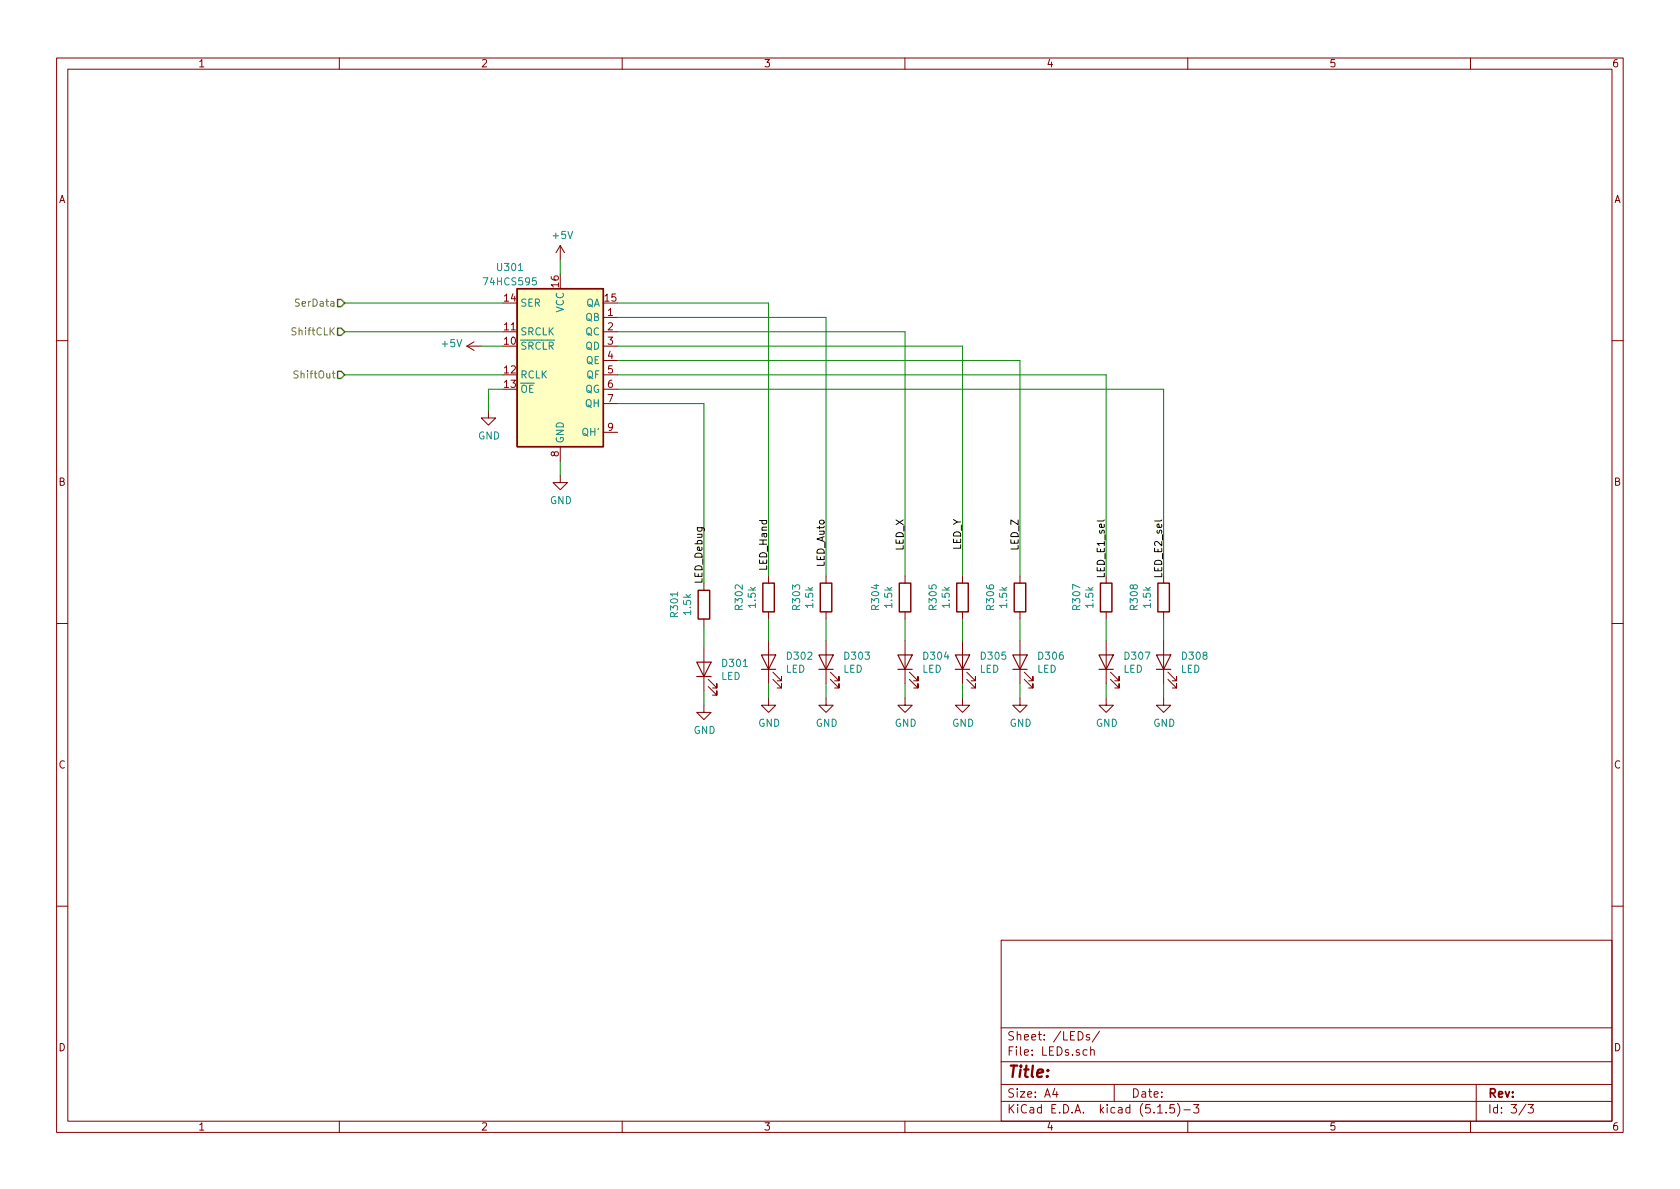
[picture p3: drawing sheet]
<svg xmlns="http://www.w3.org/2000/svg" width="297mm" height="210mm" viewBox="0 0 297 210" stroke-linecap="round" stroke-linejoin="round" font-family="sans-serif">
<g fill="none" stroke="#840000" stroke-width=".18">
<path d="M10 10.3h277v189.9h-277zM12 12.2h273v186.1h-273zM60 10.3v1.9M110 10.3v1.9M160 10.3v1.9M210 10.3v1.9M260 10.3v1.9M99.1 43.4v2.6M99.1 43.4l-.8 1.3M99.1 43.4l.7 1.3M106.7 56.1h2.5M106.7 58.7h2.5"/>
<path d="M10 60.2h2M82.5 61.2h2.6M82.5 61.2l1.3 .8M83.8 60.4l-1.3 .8M86.4 72.6v1.3h1.2l-1.2 1.3-1.3-1.3h1.3M99.1 79v2.5M106.7 61.2h2.5M106.7 63.7h2.5M106.7 66.3h2.5M106.7 68.8h2.5M106.7 71.4h2.5M106.7 76.4h2.5"/>
<path d="M285 60.2h2M99.1 84.1v1.2h1.2l-1.2 1.3-1.3-1.3h1.3M10 110.3h2M124.5 103.1v1.3M124.5 109.5v1.2M124.5 114.5v7.7M135.9 101.8v1.3M135.9 108.2v1.3M135.9 113.3v7.6M136.7 118.9l1.5 1.5v-.8v.8h-.8M146 101.8v1.3M146 108.2v1.3"/>
<path d="M146 113.3v7.6M146.8 118.9l1.5 1.5v-.8v.8h-.7M160 101.8v1.3M160 108.2v1.3M160 113.3v7.6M160.8 118.9l1.5 1.5v-.8v.8h-.8M170.2 101.8v1.3M170.2 108.2v1.3M170.2 113.3v7.6M170.9 118.9l1.6 1.5v-.8v.8h-.8M180.3 101.8v1.3M180.3 108.2v1.3"/>
<path d="M180.3 113.3v7.6M181.1 118.9l1.5 1.5v-.8v.8h-.7M195.6 101.8v1.3M195.6 108.2v1.3M195.6 113.3v7.6M196.3 118.9l1.6 1.5v-.8v.8h-.8M205.7 101.8v1.3M205.7 108.2v1.3M205.7 113.3v7.6M206.5 118.9l1.5 1.5v-.8v.8h-.7M285 110.3h2M124.5 124.7v1.3h1.2l-1.2 1.2-1.3-1.2h1.3"/>
<path d="M125.2 121.4l1.5 1.5v-.7v.7h-.7M125.2 120.1l1.5 1.6v-.8v.8h-.7M135.9 123.4v1.3h1.3l-1.3 1.3-1.3-1.3h1.3M136.7 120.1l1.5 1.6v-.8v.8h-.8M146 123.4v1.3h1.3l-1.3 1.3-1.2-1.3h1.2M146.8 120.1l1.5 1.6v-.8v.8h-.7M160 123.4v1.3h1.3l-1.3 1.3-1.3-1.3h1.3M160.8 120.1l1.5 1.6v-.8v.8h-.8M170.2 123.4v1.3h1.2l-1.2 1.3-1.3-1.3h1.3M170.9 120.1l1.6 1.6v-.8v.8h-.8M180.3 123.4v1.3h1.3l-1.3 1.3-1.2-1.3h1.2M181.1 120.1l1.5 1.6v-.8v.8h-.7"/>
<path d="M195.6 123.4v1.3h1.2l-1.2 1.3-1.3-1.3h1.3M196.3 120.1l1.6 1.6v-.8v.8h-.8M205.7 123.4v1.3h1.3l-1.3 1.3-1.2-1.3h1.2M206.5 120.1l1.5 1.6v-.8v.8h-.7M10 160.2h2M177 166.3h108v32h-108zM285 160.2h2M60 198.3v1.9M110 198.3v1.9M160 198.3v1.9M177 194.8h108M177 191.8h108"/>
<path d="M177 187.8h108M177 181.8h108M186.5 192.5l-.4 1h1M186.8 193v1M192.2 185.7l-.4-.1-.3 .3 .1 .6h.6M192.6 183a.37 .37 0 0 0-.6 .1l.1 .3 .5 .1 .1 .1-.2 .3-.5-.1M192.8 185.7l.3-.1 .3 .1 .1 .9M192.8 185.1v1.5M194.4 182.3l-1.3 2M197 191.8v3M204.7 196.8h.8M206.2 196.7v.1"/>
<path d="M207.6 195.3h-.7l-.1 .7 .2-.1 .5 .1 .2 .2-.1 .5-.2 .1-.6-.1M208.2 195.1a1.71 1.71 0 0 1 0 2.3M209.3 196.3h1.2M210 198.3v1.9M211 195.3h1l-.5 .6 .4 .1v.7l-.2 .1-.7-.1M260 198.3v1.9M261 191.8v6.5M269.8 195.2l-1.2 2M270.2 195.3h.9l-.5 .6 .4 .1v.7l-.2 .1-.6-.1"/>
</g>
<path d="M91.4 51h15.3v28h-15.3zM123.4 104.4h2.1v5.1h-2.1zM134.9 103.1h2v5.1h-2zM145 103.1h2.1v5.1h-2.1zM159 103.1h2v5.1h-2zM169.2 103.1h2v5.1h-2zM179.3 103.1h2.1v5.1h-2.1zM194.6 103.1h2v5.1h-2zM204.7 103.1h2.1v5.1h-2.1z" fill="none" stroke="#840000" stroke-width=".25"/>
<g fill="none" stroke="#840000" stroke-width=".2">
<path d="M123.2 117.1h2.5l-1.2 2.5zM123.2 119.6h2.5M134.6 115.8h2.6l-1.3 2.6zM134.6 118.4h2.6M144.8 115.8h2.5l-1.3 2.6zM144.8 118.4h2.5M158.7 115.8h2.6l-1.3 2.6zM158.7 118.4h2.6M168.9 115.8h2.5l-1.2 2.6zM168.9 118.4h2.5M179.1 115.8h2.5l-1.3 2.6zM179.1 118.4h2.5"/>
<path d="M194.3 115.8h2.5l-1.2 2.6zM194.3 118.4h2.5M204.5 115.8h2.5l-1.3 2.6zM204.5 118.4h2.5"/>
</g>
<path d="M91.4 51h15.3v28h-15.3z" fill="#ffffc2" stroke="#ffffc2" stroke-width=".18"/>
<g fill="none" stroke="#008400" stroke-width=".18">
<path d="M61 58.7h27.9M61 53.6h27.9M99.1 46v2.5M109.2 53.6h26.7v48.2M109.2 58.7h50.8v43.1M109.2 56.1h36.8v45.7M61 66.3h27.9M85.1 61.2h3.8M88.9 68.8h-2.5v3.8M109.2 71.4h15.3v31.7M109.2 68.8h96.5v33M109.2 61.2h61v40.6"/>
<path d="M109.2 63.7h71.1v38.1M109.2 66.3h86.4v35.5M99.1 81.5v2.6M124.5 110.7v3.8M135.9 109.5v3.8M146 109.5v3.8M160 109.5v3.8M170.2 109.5v3.8M180.3 109.5v3.8M195.6 109.5v3.8M205.7 109.5v3.8M124.5 122.2v2.5"/>
<path d="M135.9 120.9v2.5M146 120.9v2.5M160 120.9v2.5M170.2 120.9v2.5M180.3 120.9v2.5M195.6 120.9v2.5M205.7 120.9v2.5"/>
</g>
<path d="M59.7 58h.6l.7 .7-.7 .6h-.6zM59.7 53h.6l.7 .6-.7 .6h-.6zM59.7 65.7h.6l.7 .6-.7 .6h-.6z" fill="none" stroke="#848400" stroke-width=".25"/>
<path d="M52.9 53l-.4-.1-.2 .1v.4l.6 .3v.2l-.2 .2h-.5" fill="none" stroke="#848400" stroke-width=".18"/>
<text font-size="2.8" fill="#840000" x="178" y="190.5">Title:</text>
<g font-size="2.1" fill="#840000">
<text x="178" y="184">Sheet: /LEDs/</text>
<text x="178" y="186.7">File: LEDs.sch</text>
<text x="178" y="196.9">KiCad E.D.A. kicad (5.1.5)-3</text>
<text x="178" y="194.1">Size: A4</text>
<text x="200" y="194.1">Date:</text>
<text x="263" y="194.1">Rev:</text>
<text x="263" y="196.9">Id: 3/3</text>
</g>
<g font-size="1.8" fill="#840000">
<text x="35" y="11.9">1</text>
<text x="85" y="11.9">2</text>
<text x="135" y="11.9">3</text>
<text x="185" y="11.9">4</text>
<text x="235" y="11.9">5</text>
<text x="285" y="11.9">6</text>
<text x="10.4" y="35.9">A</text>
<text x="285.4" y="35.9">A</text>
<text x="89.2" y="53.3">14</text>
<text x="98.8" y="50.7" transform="rotate(-90 98.8 50.7)">16</text>
<text x="107" y="53.3">15</text>
<text x="89.2" y="58.4">11</text>
<text x="107.5" y="55.9">1</text>
<text x="107.5" y="58.4">2</text>
<text x="89.2" y="61">10</text>
<text x="107.5" y="61">3</text>
<text x="107.5" y="63.5">4</text>
<text x="89.2" y="66">12</text>
<text x="89.2" y="68.6">13</text>
<text x="107.5" y="66">5</text>
<text x="107.5" y="68.6">6</text>
<text x="107.5" y="71.1">7</text>
<text x="107.5" y="76.2">9</text>
<text x="98.8" y="80.7" transform="rotate(-90 98.8 80.7)">8</text>
<text x="10.4" y="85.9">B</text>
<text x="285.4" y="85.9">B</text>
<text x="10.4" y="135.9">C</text>
<text x="285.4" y="135.9">C</text>
<text x="10.4" y="185.9">D</text>
<text x="285.4" y="185.9">D</text>
<text x="35" y="199.9">1</text>
<text x="85" y="199.9">2</text>
<text x="135" y="199.9">3</text>
<text x="185" y="199.9">4</text>
<text x="235" y="199.9">5</text>
<text x="285" y="199.9">6</text>
</g>
<g font-size="1.8" fill="#008484">
<text x="88.1" y="47.9">U301</text>
<text x="97.8" y="42.3">+5V</text>
<text x="85.9" y="50.5">74HCS595</text>
<text x="91.9" y="59.3">SRCLK</text>
<text x="91.9" y="54.2">SER</text>
<text x="99.7" y="55.3" transform="rotate(-90 99.7 55.3)">VCC</text>
<text x="103.5" y="56.8">QB</text>
<text x="103.5" y="54.2">QA</text>
<text x="103.5" y="59.3">QC</text>
<text x="78.2" y="61.4">+5V</text>
<text x="91.9" y="61.8">SRCLR</text>
<text x="103.5" y="61.8">QD</text>
<text x="103.6" y="64.4">QE</text>
<text x="91.9" y="66.9">RCLK</text>
<text x="91.9" y="69.5">OE</text>
<text x="103.4" y="69.5">QG</text>
<text x="103.7" y="66.9">QF</text>
<text x="84.5" y="77.7">GND</text>
<text x="103.1" y="77.1">QH'</text>
<text x="103.5" y="72">QH</text>
<text x="99.7" y="78.5" transform="rotate(-90 99.7 78.5)">GND</text>
<text x="97.2" y="89.1">GND</text>
<text x="131.3" y="107.7" transform="rotate(-90 131.3 107.7)">R302</text>
<text x="133.6" y="107.4" transform="rotate(-90 133.6 107.4)">1.5k</text>
<text x="141.5" y="107.7" transform="rotate(-90 141.5 107.7)">R303</text>
<text x="143.8" y="107.4" transform="rotate(-90 143.8 107.4)">1.5k</text>
<text x="155.4" y="107.7" transform="rotate(-90 155.4 107.7)">R304</text>
<text x="157.8" y="107.4" transform="rotate(-90 157.8 107.4)">1.5k</text>
<text x="165.6" y="107.7" transform="rotate(-90 165.6 107.7)">R305</text>
<text x="167.9" y="107.4" transform="rotate(-90 167.9 107.4)">1.5k</text>
<text x="175.8" y="107.7" transform="rotate(-90 175.8 107.7)">R306</text>
<text x="178.1" y="107.4" transform="rotate(-90 178.1 107.4)">1.5k</text>
<text x="191" y="107.7" transform="rotate(-90 191 107.7)">R307</text>
<text x="193.3" y="107.4" transform="rotate(-90 193.3 107.4)">1.5k</text>
<text x="201.2" y="107.7" transform="rotate(-90 201.2 107.7)">R308</text>
<text x="203.5" y="107.4" transform="rotate(-90 203.5 107.4)">1.5k</text>
<text x="119.9" y="109" transform="rotate(-90 119.9 109)">R301</text>
<text x="122.2" y="108.7" transform="rotate(-90 122.2 108.7)">1.5k</text>
<text x="127.8" y="117.9">D301</text>
<text x="138.9" y="119">LED</text>
<text x="139.3" y="116.7">D302</text>
<text x="149.1" y="119">LED</text>
<text x="149.4" y="116.7">D303</text>
<text x="163" y="119">LED</text>
<text x="163.4" y="116.7">D304</text>
<text x="173.2" y="119">LED</text>
<text x="173.6" y="116.7">D305</text>
<text x="183.4" y="119">LED</text>
<text x="183.7" y="116.7">D306</text>
<text x="198.6" y="119">LED</text>
<text x="199" y="116.7">D307</text>
<text x="208.8" y="119">LED</text>
<text x="209.1" y="116.7">D308</text>
<text x="127.5" y="120.2">LED</text>
<text x="122.6" y="129.8">GND</text>
<text x="134.1" y="128.5">GND</text>
<text x="144.2" y="128.5">GND</text>
<text x="158.2" y="128.5">GND</text>
<text x="168.4" y="128.5">GND</text>
<text x="178.5" y="128.5">GND</text>
<text x="193.8" y="128.5">GND</text>
<text x="203.9" y="128.5">GND</text>
</g>
<g font-size="1.8" fill="#848400">
<text x="51.9" y="59.3">ShiftCLK</text>
<text x="52.8" y="54.2">SerData</text>
<text x="52.5" y="66.9">ShiftOut</text>
</g>
<g font-size="1.8">
<text x="135.6" y="100.6" transform="rotate(-90 135.6 100.6)">LED_Hand</text>
<text x="145.8" y="100.2" transform="rotate(-90 145.8 100.2)">LED_Auto</text>
<text x="159.8" y="97.4" transform="rotate(-90 159.8 97.4)">LED_X</text>
<text x="169.9" y="97.4" transform="rotate(-90 169.9 97.4)">LED_Y</text>
<text x="180.1" y="97.3" transform="rotate(-90 180.1 97.3)">LED_Z</text>
<text x="195.3" y="101.8" transform="rotate(-90 195.3 101.8)">LED_E1_sel</text>
<text x="205.5" y="101.8" transform="rotate(-90 205.5 101.8)">LED_E2_sel</text>
<text x="124.2" y="103" transform="rotate(-90 124.2 103)">LED_Debug</text>
</g>
</svg>
